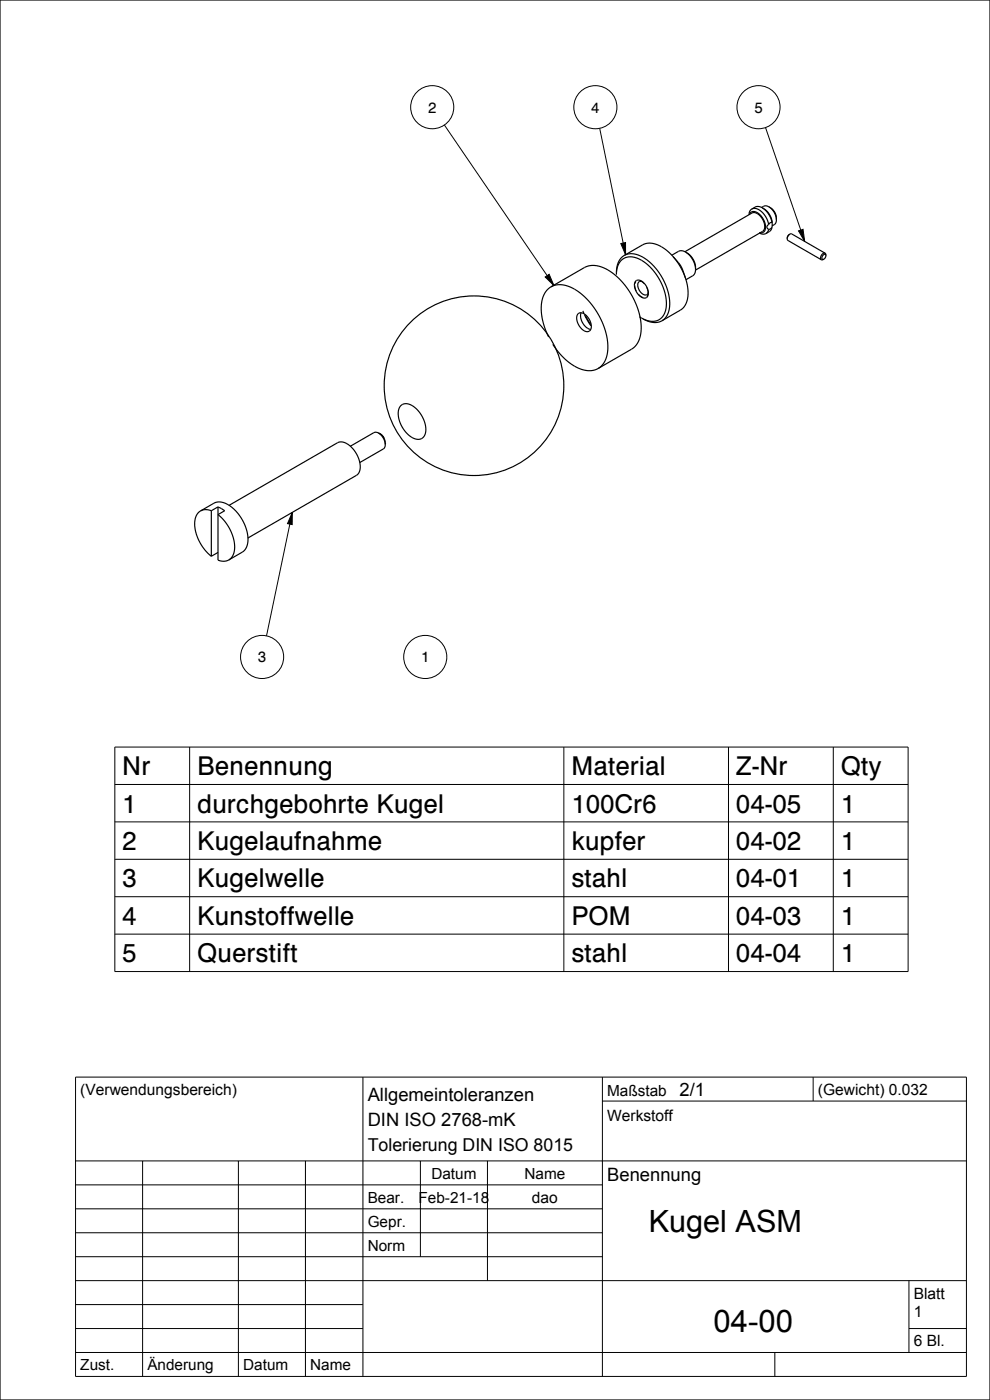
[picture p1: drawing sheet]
<svg xmlns="http://www.w3.org/2000/svg" width="210mm" height="297mm" viewBox="0 0 210 297" stroke-linecap="round" stroke-linejoin="round" font-family="sans-serif">
<path d="M131.7 51.7l1-.2v2.6zM169.4 49l.9-.4 .4 2.6zM115.6 58.8l.9-.6 1 2.4zM62 108.7v2.6l-1-.2z" fill="#000"/>
<g fill="none" stroke="#000" stroke-width=".21">
<path d="M94.3 26.5l23.2 34.1M127.2 27.2l5.5 26.9M162.4 27.1l8.3 24.1M115.6 58.8l.9-.6 1 2.4zM131.7 51.7l1-.2v2.6zM134.7 60h.1M134.8 59.9l-.1 .3M134.8 59.9h.1M134.9 59.7h.1M134.9 59.7l-.1 .2M135.7 59.5l.4 .2M135.9 59.6h.1"/>
<path d="M136 59.7h.1M136.1 59.7l.2 .2M136.1 59.7h.1M136.3 59.9h.1M136.3 59.9l.3 .2M169.4 49l.9-.4 .4 2.6zM134.6 60.5h.1M134.6 60.5l.1 .3M134.7 60.8h.1M134.7 60.8v.4M134.7 60.2h.1M134.7 61.2l.1 .1"/>
<path d="M134.8 61.2l.1 .4M134.8 61.4l.1 .1M134.9 61.6l.1 .1M135.4 62.4l.1 .1M135.5 62.5h.1M135.5 62.5l.1 .1M135.5 62.5l.3 .3M135.8 62.8h.1M135.8 62.8l.3 .2M136 62.9l.1 .1M136.1 63h.1M136.1 63l.2 .1"/>
<path d="M136.2 63l.1 .1M136.3 63.1h.1M136.6 60.1h.1M136.6 60.1l.1 .1M137.2 60.9v.2M137.2 62.9h.1M137.2 61.1l.2 .4M137.2 61.1l.1 .1M137.3 61.4h.1M137.4 62.7l-.2 .2M137.4 62.7h.1M137.4 61.5v.3"/>
<path d="M137.4 62.5h.1M137.4 62.5v.2M137.4 61.8l.1 .1M137.4 61.8l.1 .3M137.5 62.1h.1M80.2 91.9h.2M80.4 91.9h.1M80.4 91.9l.2 .1M80.6 92h.1M80.7 92l.2 .1M80.9 92.1h.1M80.9 92.1l.2 .2"/>
<path d="M81.1 92.3h.1M81.1 92.3v.1M81.1 92.4h.1M81.1 92.4l.2 .2M81.3 92.6h.1M81.3 92.6l.1 .2M81.4 92.7v.1M81.4 92.8l.1 .1M81.5 92.9h.1M81.8 94.2h.1M81.8 94.1v.1M81.8 94.1h.1"/>
<path d="M81.8 94v.1M81.8 94h.1M62 108.7v2.6l-1-.2zM62 108.7l-5.5 26.2M24.4 158.5h168.2v47.6h-168.2zM40.2 158.5v47.6M119.6 158.5v47.6M154.5 158.5v47.6M176.8 158.5v47.6M24.4 166.4h168.2M24.4 174.4h168.2M24.4 182.3h168.2"/>
<path d="M24.4 190.2h168.2M24.4 198.2h168.2M16 228.5h189v63.5h-189zM77 228.5v63.5M127.8 233.6h77.2M127.8 228.5v63.5M172.5 228.5v5.1M16 246.3h189M16 251.4h111.8M16 256.4h111.8M30.2 246.3v45.7M50.6 246.3v45.7"/>
<path d="M64.8 246.3v45.7M89.2 246.3v20.3M103.4 246.3v25.4M16 261.5h111.8M16 266.6h111.8M16 271.7h189M16 276.8h61M192.8 271.7v15.2M16 281.8h61M16 286.9h189M164.4 286.9v5.1M192.8 281.8h12.2"/>
<circle cx="91.7" cy="22.7" r="4.6"/>
<circle cx="126.3" cy="22.7" r="4.6"/>
<circle cx="160.9" cy="22.7" r="4.6"/>
<circle cx="55.6" cy="139.4" r="4.6"/>
<circle cx="90.2" cy="139.4" r="4.6"/>
</g>
<g fill="none" stroke="#000" stroke-width=".25">
<path d="M0 0h210v297h-210zM130.8 57.9l.3-1.7 .9-1.1 1.2-.6 1.5 .1a10.9 10.9 0 0 1 6.5 11.2 3 3 0 0 1-4.8 1.9l-.8-.5M130.8 57.9v.4M132.4 54.2l4.1-2.3 1.3-.3 1.2 .2 1.3 .5 1.3 .9 1.2 1.2M132.4 54.2l-.7 .6-.5 .8-.3 1-.1 1.3M132.4 54.2l1.3-.4 1.6 .3a11.8 11.8 0 0 1 6.6 11.6l-.5 1.4-1 1M134.9 59.6l.4-.2 .6 .1 1.1 1 .5 1.6v.6l-.4 .4-.4 .1-.5-.1-1.1-1-.5-1.4v-.7zM136.2 59.7h-.6l-.3 .4v.6l.3 .8 .5 .7 .6 .4 .5-.1 .3-.5M142.8 54.4l1.5 2.2 1.1 2.4M142.8 54.4l1.6 2.1 1 2.5M145.2 53.4l14.4-8.2 .5-.1 .6 .3 1.1 1.1 .4 1.5-.1 .6-.3 .4-14.3 8.3M145.4 59l.5 2.2v2a3.5 3.5 0 0 1-1.6 2.6l-3.9 2.3"/>
<path d="M145.4 53.5l-.6-.3h-.6l-1.7 .9M145.4 53.5l.9 .5 .6 .8 .5 1 .1 .9M145.4 53.5l.7 .5 .7 .8 .5 1 .2 1M147.5 56.8v.3M147.5 57.1l-.1 .8-.3 .4-1.6 1.1M147.5 56.7v.4M159 45.4l.6-.5 .8 .1 .9 .6 .7 1 .4 1.2-.1 1-.5 .5-.8 .1M159.5 44.3l-.4 .5-.2 .8M159.5 44.3h1l1.1 .6 .9 1.3 .6 1.4M161.1 49.5l.8 .2 .6-.2M161.7 44.1l.8 .5 .7 .8 .4 1 .2 .9M161.7 44.1l-1.1-.3-1.1 .5"/>
<path d="M161.7 44.1l.7 .5 .6 .8 .8 1.8M163.1 47.6l-.4 .6 .4 .4M163.1 48.6l-.3 .6-.3 .3M163.1 43.9l.7 .5 .5 .6 .3 .8 .1 .8M163.1 43.9l-.8-.2-.8 .3M163.1 43.9l1.1 1.2 .5 1.5M163.8 47.2l-.4 .1-.3 .3M163.8 48.2l-.4 .8-.9 .5M163.8 48.2l-.7 .4M163.8 47.2v.1M163.8 47.3v.9M164.7 46.6l-.2 .8-.7 .5"/>
<path d="M167 50.7l.1 .3 7.1 4.1M167.5 49.7l.4-.1 7.1 4.1M167.5 49.7l-.4 .4-.1 .6M174.8 55l-.6 .1M175 53.7l.2 .5M175 53.7l-.4 .1-.4 .4-.1 .5 .1 .4M175.2 54.2l-.4 .8M175.2 54.2l-.3-.3-.4 .4-.1 .6 .4 .1M116.9 60.9l7.5-4.3 1.5-.3 1.7 .3a14.9 14.9 0 0 1 8.4 13 5 5 0 0 1-2.1 4.5l-7 4.1M116.9 60.9a5.1 5.1 0 0 0-2.1 5 14.1 14.1 0 0 0 1.6 5.6M116.9 60.9l1.6-.5 2 .3a14.9 14.9 0 0 1 8.4 12.9 5 5 0 0 1-2 4.6M117.3 73l2.2 2.8 1.2 1.1 1.4 .9 1.4 .6 1.2 .2h1.1l1.1-.4"/>
<path d="M122.6 66.6l.5-.2 .6 .1 .6 .4 .6 .6 .4 .8 .1 .8-.1 .7-.3 .4-.5 .2-.5-.2-1.1-1-.6-1.5 .1-.7zM123.3 66.4l-.1 .9 .4 1.2 .8 .9 .9 .5M123.6 65.9l.3 .6M124 66.7l1.3 2.4M124.2 66.9l1.1 1.9M136.4 67.7l1.1 .5 1.1 .2h1l.8-.3M80.3 91.9l.6 .4 .5 .6 .3 .7v.7M80.3 91.9l-.5-.2-.5 .1-5 2.9M80.3 91.9l1 1 .4 1.4M81.7 94.3l-.1 .6-.3 .3-5 3M85 86l.7-.3h.8l.9 .3 .9 .7a5.2 5.2 0 0 1 1.6 5.9l-.6 .5-.9 .1-.9-.3-1-.7a5.2 5.2 0 0 1-1.6-5.9zM42.5 108.4l3.4-1.9h1.1l1.2 .4a8.8 8.8 0 0 1 4.2 8.9l-.3 .6-.5 .6-3.1 1.8"/>
<path d="M42.5 108.4a3.8 3.8 0 0 0-1 4.3 9.8 9.8 0 0 0 3.3 5.3M44.8 108.4l-1.2-.3-1.1 .3M44.8 108.4v9.6M46.2 107.5v11.3l1.3 .3 1-.3M46.2 107.5l1.5 .9-1.5 .8a8.5 8.5 0 0 1 3.3 8.3l-.4 .8-.6 .5M46.2 107.5l-1.4 .9M46.2 117.2l-1.4 .8M48.6 107.2l23.3-13.4h.8l.8 .3 .8 .5 .7 .8 1.1 2.1 .3 1.9a1.83 1.83 0 0 1-.8 1.5l-23 13.2"/>
<circle cx="100.5" cy="81.8" r="19.1"/>
</g>
<text font-size="6.6" x="151.4" y="282.5">04-00</text>
<text font-size="6.5" x="137.6" y="261.4">Kugel ASM</text>
<g font-size="5.5">
<text x="25.9" y="164.4">Nr</text>
<text x="41.8" y="164.4">Benennung</text>
<text x="121.2" y="164.4">Material</text>
<text x="156.1" y="164.4">Z-Nr</text>
<text x="178.3" y="164.4">Qty</text>
<text x="25.9" y="172.4">1</text>
<text x="41.8" y="172.4">durchgebohrte Kugel</text>
<text x="121.2" y="172.4">100Cr6</text>
<text x="156.1" y="172.4">04-05</text>
<text x="178.3" y="172.4">1</text>
<text x="25.9" y="180.3">2</text>
<text x="41.8" y="180.3">Kugelaufnahme</text>
<text x="121.2" y="180.3">kupfer</text>
<text x="156.1" y="180.3">04-02</text>
<text x="178.3" y="180.3">1</text>
<text x="25.9" y="188.2">3</text>
<text x="41.8" y="188.2">Kugelwelle</text>
<text x="121.2" y="188.2">stahl</text>
<text x="156.1" y="188.2">04-01</text>
<text x="178.3" y="188.2">1</text>
<text x="25.9" y="196.2">4</text>
<text x="41.8" y="196.2">Kunstoffwelle</text>
<text x="121.2" y="196.2">POM</text>
<text x="156.1" y="196.2">04-03</text>
<text x="178.3" y="196.2">1</text>
<text x="25.9" y="204.1">5</text>
<text x="41.8" y="204.1">Querstift</text>
<text x="121.2" y="204.1">stahl</text>
<text x="156.1" y="204.1">04-04</text>
<text x="178.3" y="204.1">1</text>
</g>
<g font-size="3.9">
<text x="78" y="233.6">Allgemeintoleranzen</text>
<text x="144.2" y="232.5">2/1</text>
<text x="78" y="239">DIN ISO 2768-mK</text>
<text x="128.8" y="250.6">Benennung</text>
</g>
<text font-size="3.8" x="78" y="244.2">Tolerierung DIN ISO 8015</text>
<g font-size="3.3">
<text x="17" y="232.3">(Verwendungsbereich)</text>
<text x="128.8" y="232.5">Maßstab</text>
<text x="173.5" y="232.3">(Gewicht) 0.032</text>
<text x="128.8" y="237.8">Werkstoff</text>
<text x="91.5" y="250.1">Datum</text>
<text x="111.3" y="250.1">Name</text>
<text x="78" y="255.1">Bear.</text>
<text x="88.8" y="255.1">Feb-21-18</text>
<text x="112.8" y="255.2">dao</text>
<text x="78" y="260.2">Gepr.</text>
<text x="78" y="265.3">Norm</text>
<text x="193.8" y="275.5">Blatt</text>
<text x="193.8" y="279.3">1</text>
<text x="193.8" y="285.7">6 Bl.</text>
<text x="17" y="290.7">Zust.</text>
<text x="31.3" y="290.7">Änderung</text>
<text x="51.6" y="290.7">Datum</text>
<text x="65.8" y="290.7">Name</text>
</g>
<g font-size="3.2">
<text x="90.8" y="23.9">2</text>
<text x="125.4" y="23.9">4</text>
<text x="160" y="23.9">5</text>
<text x="54.7" y="140.5">3</text>
<text x="89.3" y="140.5">1</text>
</g>
</svg>
